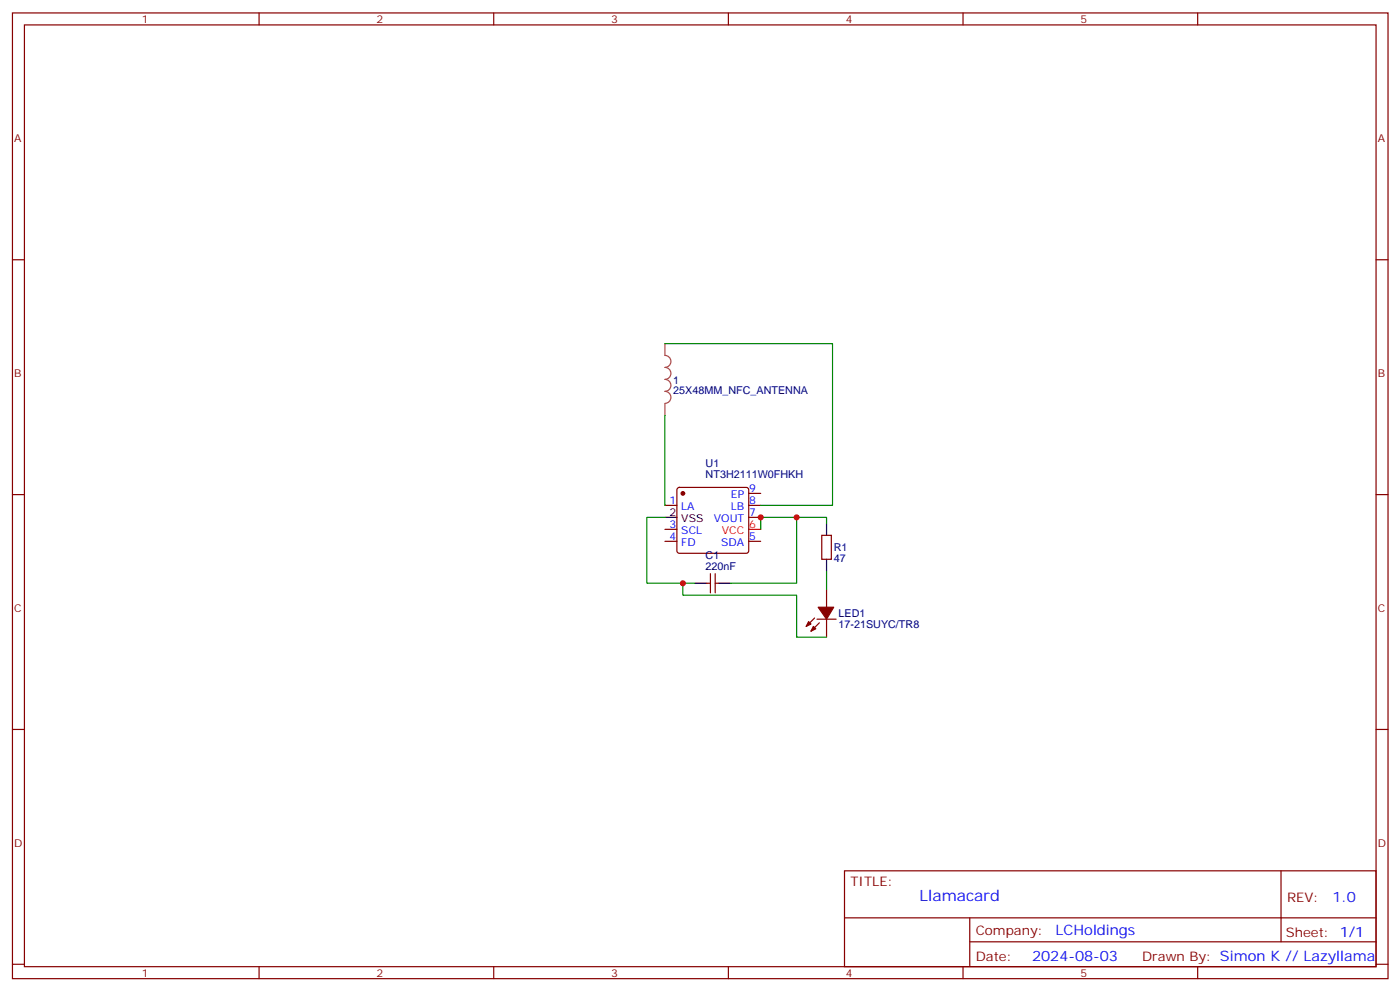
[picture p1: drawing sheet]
<svg xmlns="http://www.w3.org/2000/svg" width="413mm" height="292mm" viewBox="0 0 413 292" stroke-linecap="round" stroke-linejoin="round" font-family="sans-serif">
<g fill="none" stroke="#870000" stroke-width=".35">
<path d="M3.7 3.8h405.3v284.3h-405.3zM7.2 7.3h398.3v277.3h-398.3zM76.3 3.8v3.5M145.5 3.8v3.5M214.6 3.8v3.5M283.8 3.8v3.5M352.9 3.8v3.5M3.7 76.5h3.5M405.5 76.5h3.5M3.7 145.6h3.5M195.9 148.8h3.6M195.9 159.4h3.6"/>
<path d="M195.9 155.9h3.6M199.7 143.7l.5-.2h19.7l.5 .2 .2 .5v18l-.2 .5-.5 .2h-19.7l-.5-.2-.2-.5v-18zM220.6 145.3h3.6M220.6 148.8h3.6M220.6 152.3h3.6M220.6 159.4h3.6M242.1 157.6h2.9v7.1h-2.9zM405.5 145.6h3.5M208.3 171.7h1M209.3 168.9v5.7M210.7 168.9v5.7M210.7 171.7h1.1"/>
<path d="M243.6 173.5v5.3M240 182l-2.4 2.4M240.7 182.3h5.7M241.4 183.4l-2.4 2.4M243.6 182.3v5.3M3.7 214.8h3.5M405.5 214.8h3.5M248.8 256.4h156.7v28.2h-156.7zM377.5 256.4v20.9M248.9 270.2h156.5M285.8 277.3h119.6M285.8 270.2v14.2"/>
<path d="M3.7 283.9h3.5M76.3 284.6v3.5M145.5 284.6v3.5M214.6 284.6v3.5M283.8 284.6v3.5M352.9 284.6v3.5M405.5 283.9h3.5"/>
</g>
<path d="M220.6 155.9h3.6" fill="none" stroke="#f00" stroke-width=".35"/>
<path d="M195.9 152.3h3.6M243.6 154.1v3.5M204.8 171.7h3.5M211.8 171.7h3.5M243.6 164.7v3.5" fill="none" stroke="#000" stroke-width=".35"/>
<g fill="#870000" stroke="#870000" stroke-width=".35">
<path d="M239.7 184.4l.7 .7-1.4 .7z"/>
<path d="M238.3 183l.7 .7-1.4 .7z"/>
<path d="M241.1 178.8h4.6l-2.1 3.5z"/>
<circle cx="201.2" cy="145.3" r=".53"/>
</g>
<path d="M195.9 101.2v3.4a1.76 1.76 0 0 1 1.8 1.8 1.76 1.76 0 0 1-1.8 1.8 1.76 1.76 0 0 1 1.8 1.7 1.76 1.76 0 0 1-1.8 1.8 1.76 1.76 0 0 1 1.8 1.8 1.76 1.76 0 0 1-1.8 1.7 1.76 1.76 0 0 1 1.8 1.8 1.76 1.76 0 0 1-1.8 1.8M195.9 118.9v3.4" fill="none" stroke="#a64a4a" stroke-width=".35"/>
<path d="M195.9 101.2h49.4v47.6h-21.1M195.9 122.3v26.5M195.9 152.3h-5.3v19.4h14.2M224.2 155.9v-3.6h10.5v19.4h-19.4M234.7 152.3h8.9v1.8M201.2 171.7v3.6h33.5v12.3h8.9M243.6 168.2v5.3" fill="none" stroke="#008700" stroke-width=".35"/>
<g fill="#c00">
<circle cx="224.2" cy="152.3" r=".88"/>
<circle cx="234.7" cy="152.3" r=".88"/>
<circle cx="201.2" cy="171.7" r=".88"/>
</g>
<text font-size="4.6" fill="#00f" x="270.9" y="265.4">Llamacard</text>
<g font-size="4.2" fill="#00f">
<text x="392.6" y="265.7">1.0</text>
<text x="311" y="275.2">LCHoldings</text>
<text x="304.1" y="283">2024-08-03</text>
</g>
<g font-size="3.9" fill="#800">
<text x="250.6" y="261">TITLE:</text>
<text x="379.2" y="265.7">REV:</text>
<text x="287.5" y="275.2">Company:</text>
<text x="378.9" y="275.8">Sheet: 1/1</text>
<text x="287.5" y="282.9">Date:</text>
<text x="336.6" y="282.9">Drawn By: Simon K // Lazyllama</text>
</g>
<g font-size="3.2" fill="#800">
<text x="41.8" y="6.8">1</text>
<text x="110.9" y="6.8">2</text>
<text x="180.1" y="6.8">3</text>
<text x="249.2" y="6.8">4</text>
<text x="318.3" y="6.8">5</text>
<text x="4.2" y="41.9">A</text>
<text x="406" y="41.9">A</text>
<text x="4.2" y="111.1">B</text>
<text x="406" y="111.1">B</text>
<text x="4.2" y="180.2">C</text>
<text x="406" y="180.2">C</text>
<text x="4.2" y="249.3">D</text>
<text x="406" y="249.3">D</text>
<text x="41.8" y="287.6">1</text>
<text x="110.9" y="287.6">2</text>
<text x="180.1" y="287.6">3</text>
<text x="249.2" y="287.6">4</text>
<text x="318.3" y="287.6">5</text>
</g>
<g font-size="3.2" fill="#000080">
<text x="198.4" y="112.9">1</text>
<text x="198.4" y="116.1">25X48MM_NFC_ANTENNA</text>
<text x="207.9" y="137.5">U1</text>
<text x="207.9" y="140.7">NT3H2111W0FHKH</text>
<text x="207.9" y="167.9">220nF</text>
<text x="207.9" y="164.7">C1</text>
<text x="245.7" y="165.4">47</text>
<text x="245.7" y="162.3">R1</text>
<text x="247.1" y="184.9">17-21SUYC/TR8</text>
<text x="247.1" y="181.7">LED1</text>
</g>
<g font-size="3.2" fill="#00f">
<text x="197.3" y="148.4">1</text>
<text x="215.4" y="146.7">EP</text>
<text x="220.8" y="144.9">9</text>
<text x="220.8" y="148.4">8</text>
<text x="197.3" y="155.5">3</text>
<text x="200.8" y="150.2">LA</text>
<text x="210.4" y="153.7">VOUT</text>
<text x="215.4" y="150.2">LB</text>
<text x="220.8" y="152">7</text>
<text x="197.3" y="159">4</text>
<text x="200.8" y="160.8">FD</text>
<text x="200.8" y="157.3">SCL</text>
<text x="212.5" y="160.8">SDA</text>
<text x="220.8" y="159">5</text>
</g>
<g font-size="3.2">
<text x="197.3" y="152">2</text>
<text x="200.8" y="153.7">VSS</text>
</g>
<g font-size="3.2" fill="#f00">
<text x="220.8" y="155.5">6</text>
<text x="212.7" y="157.3">VCC</text>
</g>
</svg>
